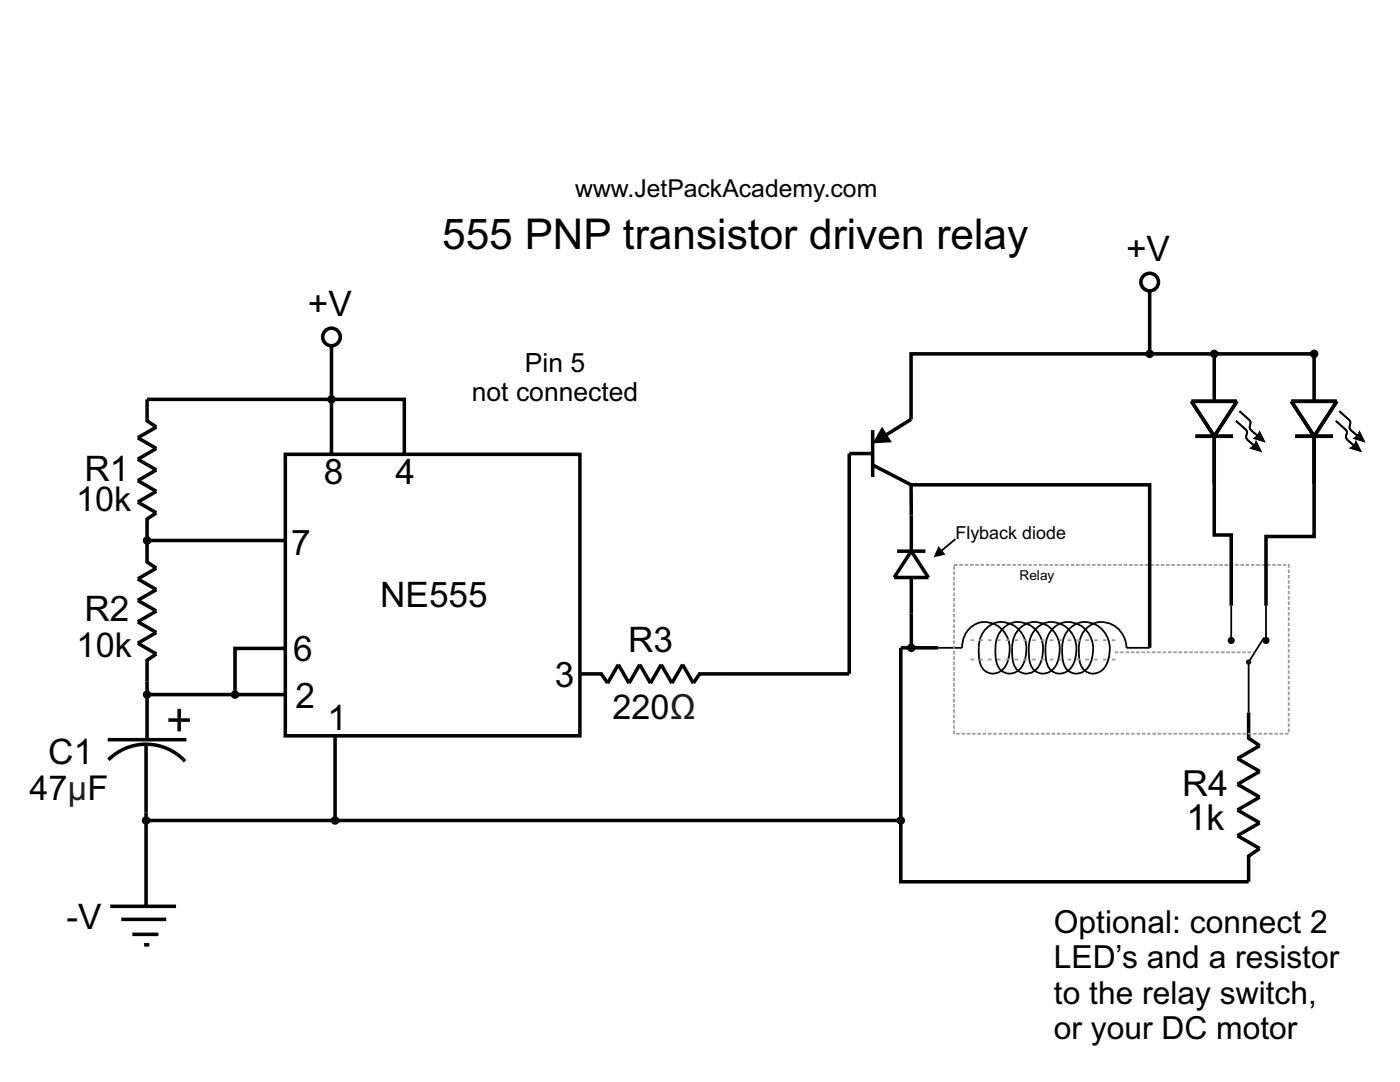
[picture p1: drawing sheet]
<svg xmlns="http://www.w3.org/2000/svg" width="279mm" height="216mm" viewBox="0 0 279 216" stroke-linecap="round" stroke-linejoin="round" font-family="sans-serif">
<g fill="none" stroke="#000" stroke-width=".71" stroke-linecap="butt">
<path d="M66.2 68.7v22M242.3 70.6v9.5M262.3 70.6v9.5M56.9 90.7h58.8v56.1h-58.8zM80.7 90.7v-11h-51.3v4.3l1.8 1.2-3.7 2.2 3.7 2.1-3.7 2.1 3.7 2.2-3.7 2.1 3.7 2.1-3.7 2.2 3.7 2.1-1.8 1.3v4.3M169.5 90.5h4.7M174.2 85.8v9.4M174.2 92.8l7.6 3.9M237.8 80.1h9.1l-4.6 7zM238.6 87.1h7.5M242.3 87.1v9.4M257.7 80.1h9.1l-4.5 7z"/>
<path d="M258.5 87.1h7.5M262.3 87.1v9.4M29.4 107.9v4.2l1.8 1.3-3.7 2.1 3.7 2.2-3.7 2.1 3.7 2.1-3.7 2.2 3.7 2.1-3.7 2.1 3.7 2.2-1.8 1.2v15.9M29.4 107.9h27.5M179 110h5.7M181.9 110l3.4 5.2h-6.9zM181.9 102.8v7.2M181.9 115.2v7.2M29.4 138.6h27.5M56.9 129.4h-10v9.2M115.7 134.5h4.3l1.3 1.8 2.1-3.7 2.1 3.7 2.2-3.7 2.1 3.7 2.2-3.7 2.1 3.7 2.1-3.7 2.2 3.7 1.2-1.8h29.9M21.5 147.6h15.7"/>
<path d="M21.6 151.6a10.6 10.6 0 0 1 15.3 .3M29.1 148.5v32.2M33.6 143.7h4.3M35.8 141.4v4.5M66.9 146.8v16.9h-37.8M249.2 142.2v5.1l2.2 1.5-4.4 2.6 4.4 2.5-4.4 2.6 4.4 2.6-4.4 2.5 4.4 2.6-4.4 2.6 4.4 2.5-2.2 1.5v5.1M22 180.8h13.1M24.2 183.5h9M26.4 186.4h5.2M28.8 188.5h1"/>
<circle cx="229.4" cy="56.3" r="1.76"/>
<circle cx="66.2" cy="67.2" r="1.76"/>
</g>
<g fill="#000" stroke="#000" stroke-width=".71" stroke-linecap="butt">
<circle cx="66.2" cy="79.7" r=".49"/>
<circle cx="229.4" cy="70.6" r=".49"/>
<circle cx="242.3" cy="70.6" r=".49"/>
<circle cx="262.3" cy="70.6" r=".49"/>
<circle cx="29.4" cy="107.9" r=".49"/>
<circle cx="29.4" cy="138.6" r=".49"/>
<circle cx="46.9" cy="138.6" r=".49"/>
<circle cx="181.9" cy="129.3" r=".49"/>
<circle cx="29.1" cy="163.7" r=".49"/>
<circle cx="66.9" cy="163.7" r=".49"/>
<circle cx="179.8" cy="163.7" r=".49"/>
</g>
<g fill="#000">
<path d="M176 85.1l2 3.2-3.8 .2zM176.6 86.5l5-3.1 .4 .6-5.1 3.1z"/>
<path d="M246.8 83.9l1.9 1.7-.2 .2-1.9-1.7zM248.7 85.6a2.09 2.09 0 0 1 .2 1.7l.4 .5-.2 .3a1.74 1.74 0 0 1-.4-1.9l-.2-.4zM249.3 87.8l1.7 1.5-.2 .3-1.7-1.5zM250.7 87.8l1.2 2.4-2.6-.8 .9-.6z"/>
<path d="M246.8 83.9l1.9 1.7-.2 .2-1.9-1.7zM248.7 85.6a2.09 2.09 0 0 1 .2 1.7l.4 .5-.2 .3a1.74 1.74 0 0 1-.4-1.9l-.2-.4zM249.3 87.8l1.7 1.5-.2 .3-1.7-1.5zM250.7 87.8l1.2 2.4-2.6-.8 .9-.6z"/>
<path d="M247.5 81.9l1.9 1.7-.2 .3-1.9-1.7zM249.4 83.6a2.09 2.09 0 0 1 .2 1.8l.4 .5-.2 .3a1.74 1.74 0 0 1-.4-2l-.2-.3zM250 85.9l1.7 1.5-.2 .2-1.7-1.4zM251.4 85.9l1.2 2.4-2.6-.8 .9-.6z"/>
<path d="M247.5 81.9l1.9 1.7-.2 .3-1.9-1.7zM249.4 83.6a2.09 2.09 0 0 1 .2 1.8l.4 .5-.2 .3a1.74 1.74 0 0 1-.4-2l-.2-.3zM250 85.9l1.7 1.5-.2 .2-1.7-1.4zM251.4 85.9l1.2 2.4-2.6-.8 .9-.6z"/>
<path d="M266.7 83.9l1.9 1.7-.2 .2-1.9-1.7zM268.6 85.6a2.09 2.09 0 0 1 .2 1.7l.4 .5-.2 .3a1.74 1.74 0 0 1-.4-1.9l-.2-.4zM269.2 87.8l1.8 1.5-.3 .3-1.7-1.5zM270.6 87.8l1.2 2.4-2.6-.8 .9-.6z"/>
<path d="M266.7 83.9l1.9 1.7-.2 .2-1.9-1.7zM268.6 85.6a2.09 2.09 0 0 1 .2 1.7l.4 .5-.2 .3a1.74 1.74 0 0 1-.4-1.9l-.2-.4zM269.2 87.8l1.8 1.5-.3 .3-1.7-1.5zM270.6 87.8l1.2 2.4-2.6-.8 .9-.6z"/>
<path d="M267.4 81.9l1.9 1.7-.2 .3-1.9-1.7zM269.3 83.6a2.09 2.09 0 0 1 .2 1.8l.4 .5-.2 .3a1.74 1.74 0 0 1-.4-2l-.2-.3zM269.9 85.9l1.8 1.5-.3 .2-1.7-1.4zM271.3 85.9l1.2 2.4-2.6-.8 .9-.6z"/>
<path d="M267.4 81.9l1.9 1.7-.2 .3-1.9-1.7zM269.3 83.6a2.09 2.09 0 0 1 .2 1.8l.4 .5-.2 .3a1.74 1.74 0 0 1-.4-2l-.2-.3zM269.9 85.9l1.8 1.5-.3 .2-1.7-1.4zM271.3 85.9l1.2 2.4-2.6-.8 .9-.6z"/>
<path d="M245 127.8a.71 .71 0 0 1 1.4 0 .71 .71 0 0 1-1.4 0zM245.5 120.9h.4v6.9h-.4z"/>
<path d="M251.9 127.8a.75 .75 0 0 1 1.5 0 .75 .75 0 0 1-1.5 0zM252.5 120.9h.3v6.9h-.3z"/>
</g>
<path d="M187.2 129.3h4.8a4.6 4.6 0 0 1 2.5-4.7 4.6 4.6 0 0 1 5.2 .8 6.1 6.1 0 0 1 .3 8.3 2.76 2.76 0 0 1-3 .4 2.76 2.76 0 0 1-1.6-2.6l-.1-.7a6.4 6.4 0 0 1 1.9-5.7 4.8 4.8 0 0 1 7.6 3.5 6.4 6.4 0 0 1-1.5 5.1 2.76 2.76 0 0 1-3 .4 2.76 2.76 0 0 1-1.6-2.6v-.7a6.4 6.4 0 0 1 1.8-5.7 4.8 4.8 0 0 1 7.6 3.5 6.4 6.4 0 0 1-1.5 5.1 2.76 2.76 0 0 1-3 .4 2.76 2.76 0 0 1-1.5-2.6l-.1-.7a6.4 6.4 0 0 1 1.9-5.7 4.8 4.8 0 0 1 7.6 3.5 6.4 6.4 0 0 1-1.5 5.1 2.76 2.76 0 0 1-3 .4 2.76 2.76 0 0 1-1.6-2.6l-.1-.7a6.4 6.4 0 0 1 1.9-5.7 4.8 4.8 0 0 1 7.6 3.5 6.4 6.4 0 0 1-1.5 5.1 2.76 2.76 0 0 1-3 .4 2.76 2.76 0 0 1-1.6-2.6v-.7a6.4 6.4 0 0 1 1.8-5.7 4.8 4.8 0 0 1 7.6 3.5 6.4 6.4 0 0 1-1.5 5.1 2.76 2.76 0 0 1-3 .4 2.76 2.76 0 0 1-1.5-2.6l-.1-.7a6.4 6.4 0 0 1 1.9-5.7 4.8 4.8 0 0 1 7.5 3.5 6.4 6.4 0 0 1-1.4 5.1 2.76 2.76 0 0 1-3.1 .4 2.76 2.76 0 0 1-1.5-2.6l-.1-.7a6.4 6.4 0 0 1 1.9-5.7 4.8 4.8 0 0 1 7.6 3.5v.7h4.6M252.3 127.2l-3.1 4.9v10.1" fill="none" stroke="#000" stroke-width=".35"/>
<path d="M193.7 127.7h29.3M193.7 131.6h29.3" fill="none" stroke="#999" stroke-width=".35" stroke-dasharray=".7 1.1" stroke-linecap="butt"/>
<circle cx="249.2" cy="132.1" r=".42" fill="#1a1a1a" stroke="#000" stroke-width=".2"/>
<path d="M190.4 112.7h66.8v33.7h-66.8zM222.5 130.2h27.8" fill="none" stroke="#999" stroke-width=".35" stroke-dasharray=".7 .4" stroke-linecap="butt"/>
<path d="M229.4 58v12.6h-47.6v13.1M229.4 70.6h32.9M169.5 90.5v44M242.3 96.5v10.3h3.4v14.1M262.3 96.5v10.6h-9.6v13.8M181.9 102.8l-.1-6.1h47.6v32.6M181.9 122.4v6.9M187.2 129.3h-7.4v34.4M66.9 163.7h112.9M179.8 163.7v12.2h69.4" fill="none" stroke="#000" stroke-width=".71" stroke-linecap="butt"/>
<path d="M187.8 109.8l2.8-2.4 .2 .3-2.8 2.3zM187.3 109l1.4 1.6-2.4 .6z" fill="#000"/>
<text font-size="8.5" x="88.2" y="49.6">555 PNP transistor driven relay</text>
<g font-size="7.2">
<text x="235.9" y="158.9">R4</text>
<text x="236.8" y="165.6">1k</text>
</g>
<g font-size="7">
<text x="224.7" y="52.1">+V</text>
<text x="61.4" y="63">+V</text>
<text x="16.8" y="96">R1</text>
<text x="64.6" y="96.7">8</text>
<text x="78.9" y="96.7">4</text>
<text x="58.1" y="110.8">7</text>
<text x="16.8" y="124">R2</text>
<text x="75.9" y="121.2">NE555</text>
<text x="58.5" y="131.8">6</text>
<text x="125.4" y="130.1">R3</text>
<text x="110.8" y="137.1">3</text>
<text x="59" y="141.3">2</text>
<text x="65.3" y="145.6">1</text>
<text x="9.6" y="152.5">C1</text>
<text x="13.3" y="185.4">-V</text>
</g>
<g font-size="6.8">
<text x="15.2" y="102">10k</text>
<text x="15.3" y="131.1">10k</text>
<text x="122.2" y="143.5">220Ω</text>
<text x="5.9" y="159.6">47μF</text>
</g>
<g font-size="6.3">
<text x="210.3" y="186.1">Optional: connect 2</text>
<text x="210.3" y="193.2">LED’s and a resistor</text>
<text x="210.3" y="200.2">to the relay switch,</text>
<text x="210.3" y="207.3">or your DC motor</text>
</g>
<g font-size="5.3">
<text x="104.8" y="74.2">Pin 5</text>
<text x="94.2" y="80.1">not connected</text>
</g>
<text font-size="4.9" x="114.8" y="39.3">www.JetPackAcademy.com</text>
<text font-size="3.6" x="190.7" y="107.6">Flyback diode</text>
<text font-size="2.7" x="203.5" y="115.8">Relay</text>
</svg>
